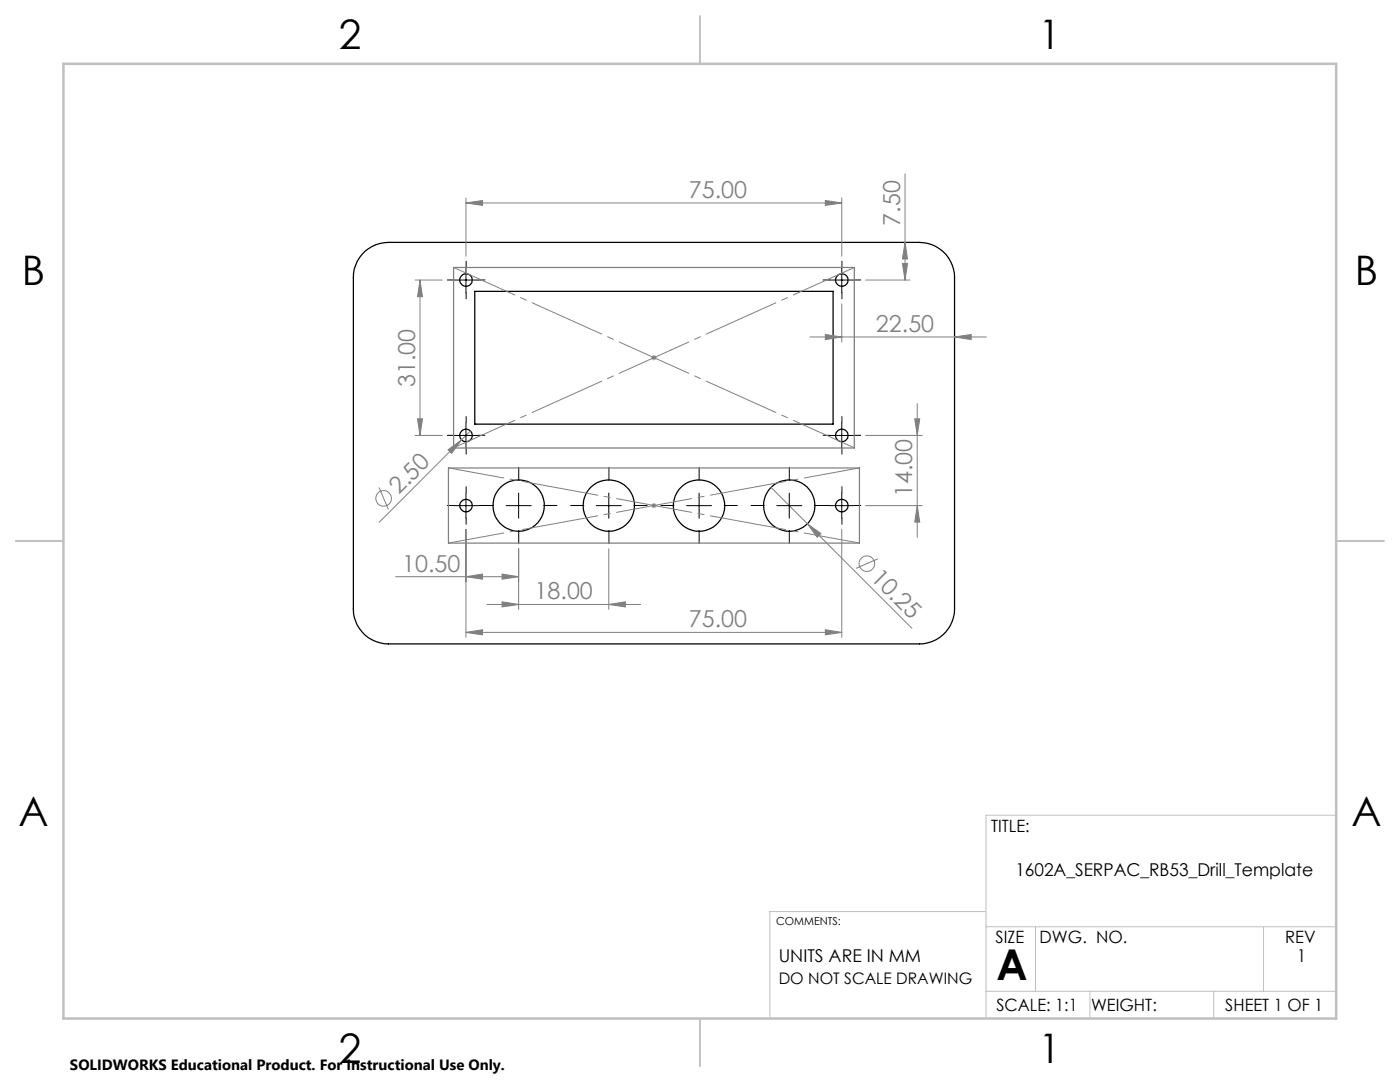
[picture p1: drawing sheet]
<svg xmlns="http://www.w3.org/2000/svg" width="279mm" height="216mm" viewBox="0 0 279 216" stroke-linecap="round" stroke-linejoin="round" font-family="sans-serif">
<g fill="none" stroke="#000" stroke-width=".25">
<path d="M72.8 50.1a7.2 7.2 0 0 1 4.7-1.7h106a7 7 0 0 1 7 7v66.1a7 7 0 0 1-7 7h-106a7 7 0 0 1-7-7v-66.1a7.3 7.3 0 0 1 2.3-5.3zM94.8 58.1h71.5v26.5h-71.5z"/>
<circle cx="93" cy="55.9" r="1.24"/>
<circle cx="168" cy="55.9" r="1.24"/>
<circle cx="93" cy="86.9" r="1.24"/>
<circle cx="168" cy="86.9" r="1.24"/>
<circle cx="93" cy="100.9" r="1.25"/>
<circle cx="103.5" cy="100.9" r="5.1"/>
<circle cx="121.5" cy="100.9" r="5.1"/>
<circle cx="139.5" cy="100.9" r="5.1"/>
<circle cx="157.5" cy="100.9" r="5.1"/>
<circle cx="168" cy="100.9" r="1.25"/>
</g>
<g fill="none" stroke="#808080" stroke-width=".2">
<path d="M93 39.5v11.6M168 39.5v11.6M180.6 34.7v21.2M82.8 55.9h5.5M83.8 55.9v31M83.8 55.9l.5 3.3h-1zM93 40.5l3.3-.5v1zM93 40.5h75M164.7 40l3.3 .5-3.3 .5zM172.8 55.9h8.8M180.1 52.6h1l-.5 3.3zM180.6 48.4l.5 3.3h-1z"/>
<path d="M130 71.4h1M130.1 71l.7 .7M130.5 70.9v1M130.8 71l-.7 .7M161.6 67.2h35.3M164.7 66.7l3.3 .5-3.3 .6zM168 60.6v7.7M190.5 67.2l3.3-.5v1.1zM75.6 97.3l1.9 4.3M82.8 86.9h5.5M83.3 83.6h1l-.5 3.3zM89.4 89.7l2.7-1.9-2 2.7z"/>
<path d="M93.9 86l-18.2 18.2M153.9 97.3l28.1 28.1M172.8 86.9h11.2M182.6 83.6h1l-.5 3.3zM183.1 80.5v26.7M79 115.1h24.5M93 115.1l3.3-.6v1.1zM93 105.6v21.6M100.2 114.5l3.3 .6-3.3 .5zM103.5 109.5v12.1M121.5 109.5v12.1M130 100.9h1"/>
<path d="M130.1 100.5l.7 .7M130.5 100.4v1M130.8 100.5l-.7 .7M161.1 104.5l2.7 2-.7 .7zM168 105.6v21.6M172.8 100.9h11.2M175.2 111.5l-4.4 1.9M183.1 100.9l.5 3.3h-1zM93 126.2l3.3-.5v1zM93 126.2h75M97.2 120.6h30.6M100.2 120.1l3.3 .5-3.3 .5z"/>
<path d="M121.5 120.6l3.3-.5v1zM164.7 125.7l3.3 .5-3.3 .5z"/>
<circle cx="76.6" cy="99.4" r="1.56"/>
<circle cx="173" cy="112.5" r="1.55"/>
</g>
<path d="M266.7 162.7h-69.9v40.5M196.6 181.9h-43v21.3M196.8 197.8h69.9M196.8 184.9h69.9M206.7 184.9v12.9M217.5 197.8v5.4M242.2 197.8v5.4M252.2 184.9v12.9" fill="none" stroke="#c0c0c0" stroke-width=".2"/>
<path d="M139.7 3.2v9.5M3.1 107.9h9.6M266.7 107.9h9.5M139.7 203.2v9.6" fill="none" stroke="#c0c0c0" stroke-width=".25"/>
<path d="M12.7 12.7h254v190.5h-254z" fill="none" stroke="#c0c0c0" stroke-width=".5"/>
<g fill="none" stroke="#000" stroke-width=".2" stroke-dasharray="15.2 1.3 1.3 1.3">
<path d="M90.5 55.9h-1.2M93 53.4v-1.3M93 58.4v1.2M95.5 55.9h1.3M165.5 55.9h-1.2M168 53.4v-1.3M168 58.4v1.2M170.5 55.9h1.3M90.5 86.9h-1.2M93 84.4v-1.3M93 89.4v1.2M93 98.4v-1.3"/>
<path d="M95.5 86.9h1.3M103.5 95.9v-2.7M121.5 95.9v-2.7M139.5 95.9v-2.7M157.5 95.9v-2.7M165.5 86.9h-1.2M168 84.4v-1.3M168 89.4v1.2M168 98.4v-1.3M170.5 86.9h1.3M90.5 100.9h-1.2M93 103.4v1.2"/>
<path d="M95.5 100.9h1.3M98.5 100.9h-2.6M103.5 105.9v2.6M108.5 100.9h2.6M116.5 100.9h-2.6M121.5 105.9v2.6M126.5 100.9h2.6M134.5 100.9h-2.6M139.5 105.9v2.6M144.5 100.9h2.6M152.5 100.9h-2.6M157.5 105.9v2.6"/>
<path d="M162.5 100.9h2.6M165.5 100.9h-1.2M168 103.4v1.2M170.5 100.9h1.3"/>
</g>
<g fill="none" stroke="#000" stroke-width=".2">
<path d="M90.5 55.9h5M93 53.4v5M165.5 55.9h5M168 53.4v5M90.5 86.9h5M93 84.4v5M93 98.4v5M103.5 98.4v5M121.5 98.4v5M139.5 98.4v5M157.5 98.4v5M165.5 86.9h5"/>
<path d="M168 84.4v5M168 98.4v5M90.5 100.9h5M101 100.9h5M119 100.9h5M137 100.9h5M155 100.9h5M165.5 100.9h5"/>
</g>
<path d="M90.5 53.4l80 36M90.5 89.4l80-36" fill="none" stroke="#808080" stroke-width=".2" stroke-dasharray="15.2 1.3 1.3 1.3" stroke-dashoffset="1.9"/>
<path d="M89.5 93.4l82 15M89.5 108.4l82-15" fill="none" stroke="#808080" stroke-width=".2" stroke-dasharray="15.2 1.3 1.3 1.3" stroke-dashoffset="4"/>
<path d="M90.5 53.4h80v36h-80zM89.5 93.4h82v15h-82z" fill="none" stroke="#808080" stroke-width=".25"/>
<g fill="#808080">
<path d="M89.4 89.7l2.7-1.9-2 2.7z"/>
<path d="M161.1 104.5l2.7 2-.7 .7z"/>
<path d="M164.7 40l3.3 .5-3.3 .5zM93 40.5l3.3-.5v1z"/>
<path d="M93 115.1l3.3-.6v1.1zM100.2 114.5l3.3 .6-3.3 .5zM100.2 120.1l3.3 .5-3.3 .5zM121.5 120.6l3.3-.5v1zM93 126.2l3.3-.5v1zM164.7 125.7l3.3 .5-3.3 .5z"/>
<path d="M164.7 66.7l3.3 .5-3.3 .6zM190.5 67.2l3.3-.5v1.1z"/>
<path d="M180.1 52.6h1l-.5 3.3zM180.6 48.4l.5 3.3h-1z"/>
<path d="M83.8 55.9l.5 3.3h-1zM83.3 83.6h1l-.5 3.3zM182.6 83.6h1l-.5 3.3zM183.1 100.9l.5 3.3h-1z"/>
</g>
<text font-size="8.5" x="198.9" y="195.5">A</text>
<g font-size="8.1">
<text x="67.6" y="9.7">2</text>
<text x="207.3" y="9.7">1</text>
<text x="4.4" y="57">B</text>
<text x="270.4" y="57">B</text>
<text x="3.7" y="164.9">A</text>
<text x="269.7" y="164.9">A</text>
<text x="67.6" y="212.2">2</text>
<text x="207.3" y="212.2">1</text>
</g>
<g font-size="4.7" fill="#808080">
<text x="137.5" y="39.5">75.00</text>
<text x="179.6" y="45" transform="rotate(-90 179.6 45)">7.50</text>
<text x="174.8" y="66.2">22.50</text>
<text x="82.8" y="77.2" transform="rotate(-90 82.8 77.2)">31.00</text>
<text x="79.6" y="98.8" transform="rotate(-45 79.6 98.8)">2.50</text>
<text x="182.1" y="99.2" transform="rotate(-90 182.1 99.2)">14.00</text>
<text x="80.3" y="114">10.50</text>
<text x="106.7" y="119.6">18.00</text>
<text x="173.6" y="115.5" transform="rotate(45 173.6 115.5)">10.25</text>
<text x="137.5" y="125.1">75.00</text>
</g>
<g font-size="3.5">
<text x="202.6" y="174.8">1602A_SERPAC_RB53_Drill_Template</text>
<text x="155.4" y="191.9">UNITS ARE IN MM</text>
<text x="258.9" y="191.9">1</text>
</g>
<g font-size="3.4">
<text x="197.8" y="166">TITLE:</text>
<text x="198.7" y="188.1">SIZE</text>
<text x="207.5" y="188.1">DWG. NO.</text>
<text x="256.5" y="188.2">REV</text>
<text x="198.8" y="201.7">SCALE: 1:1</text>
<text x="217.7" y="201.8">WEIGHT:</text>
<text x="244.5" y="201.7">SHEET 1 OF 1</text>
</g>
<text font-size="3.2" x="155.4" y="196.4">DO NOT SCALE DRAWING</text>
<text font-size="3" x="14" y="213.5">SOLIDWORKS Educational Product. For Instructional Use Only.</text>
<text font-size="2.2" x="154.9" y="184.6">COMMENTS:</text>
</svg>
